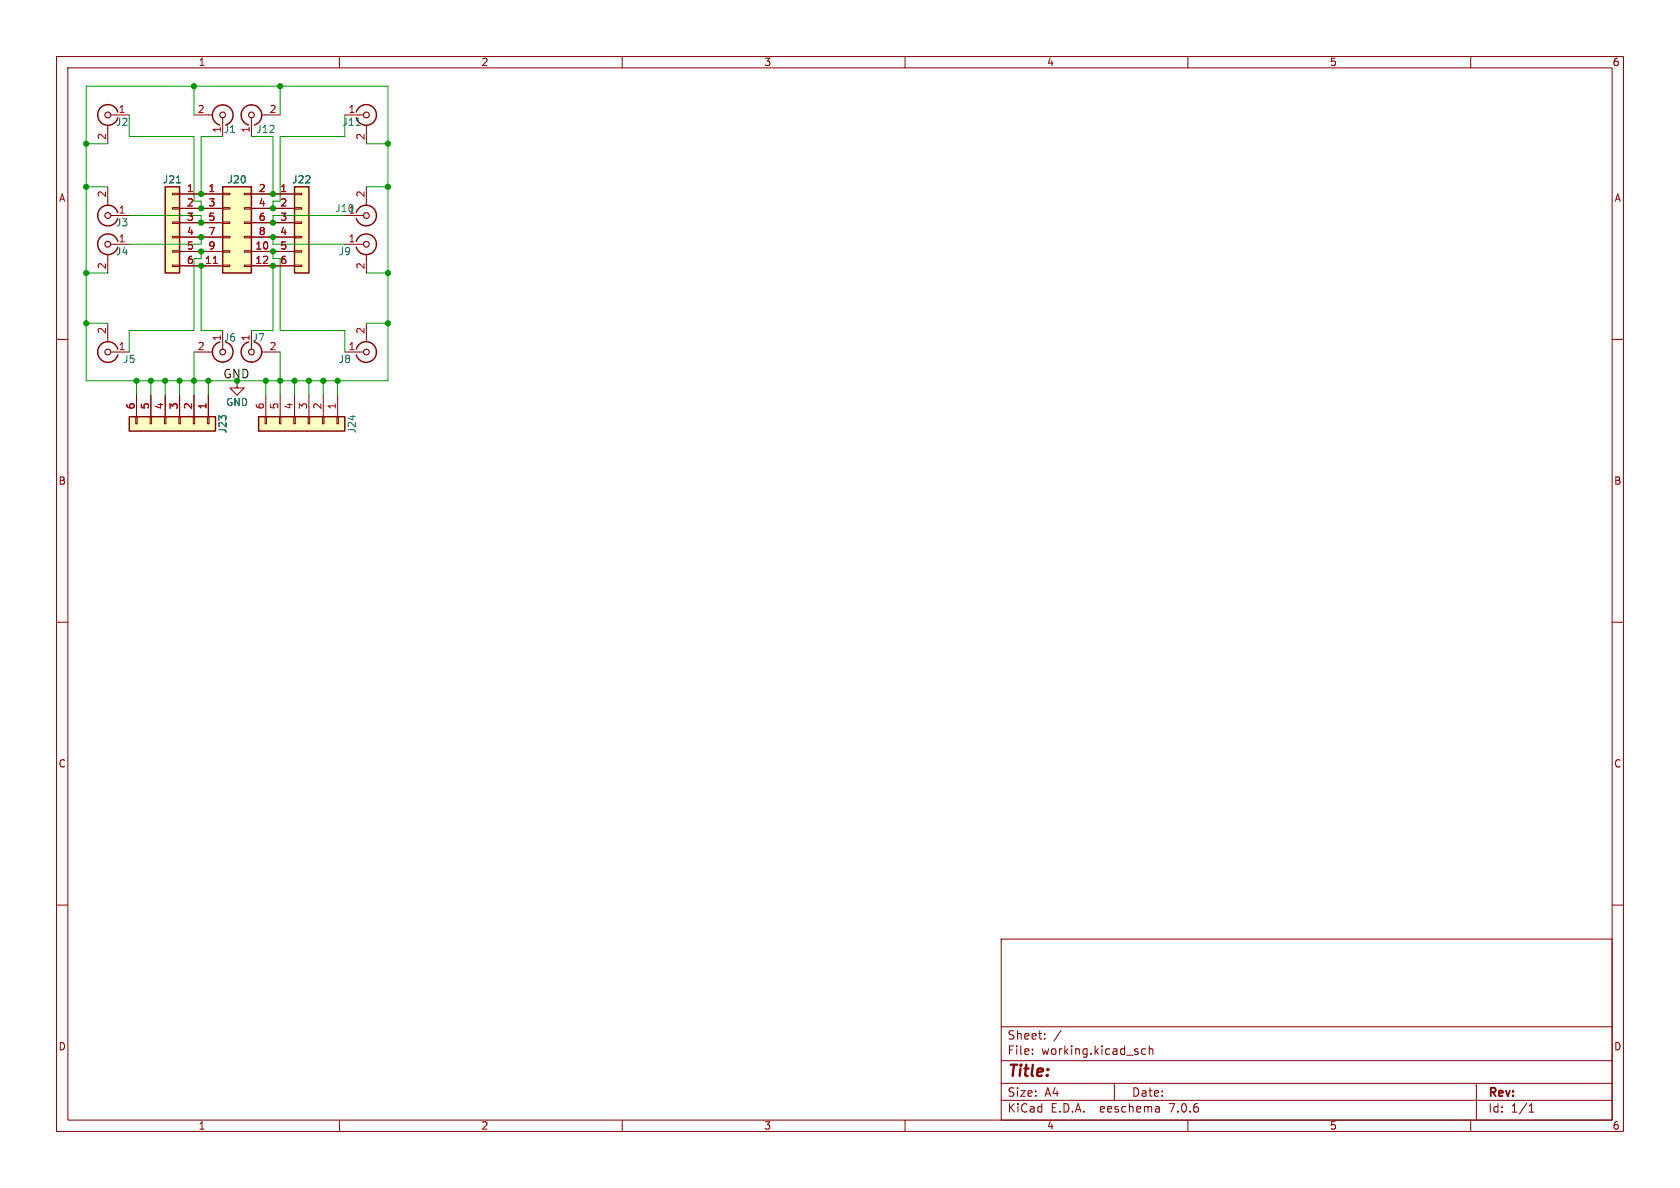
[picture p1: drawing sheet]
(kicad_sch (version 20230121) (generator eeschema)

 (paper "A4")

 (lib_symbols
  (symbol "50x50_2x6_to_sma-rescue:Conn_01x06" (pin_names (offset 1.016) hide) (in_bom yes) (on_board yes)
   (property "Reference" "J" (at 0 7.62 0) (effects (font (size 1.27 1.27))))
   (property "Value" "Conn_01x06" (at 0 -10.16 0) (effects (font (size 1.27 1.27))))
   (property "Footprint" "" (at 0 0 0) (effects (font (size 1.27 1.27)) hide))
   (property "Datasheet" "" (at 0 0 0) (effects (font (size 1.27 1.27)) hide))
   (symbol "Conn_01x06_1_1"
    (rectangle (start -1.27 -7.493) (end 0 -7.747) (stroke (width 0.1524) (type solid)) (fill (type none)))
    (rectangle (start -1.27 -4.953) (end 0 -5.207) (stroke (width 0.1524) (type solid)) (fill (type none)))
    (rectangle (start -1.27 -2.413) (end 0 -2.667) (stroke (width 0.1524) (type solid)) (fill (type none)))
    (rectangle (start -1.27 0.127) (end 0 -0.127) (stroke (width 0.1524) (type solid)) (fill (type none)))
    (rectangle (start -1.27 2.667) (end 0 2.413) (stroke (width 0.1524) (type solid)) (fill (type none)))
    (rectangle (start -1.27 5.207) (end 0 4.953) (stroke (width 0.1524) (type solid)) (fill (type none)))
    (rectangle (start -1.27 6.35) (end 1.27 -8.89) (stroke (width 0.254) (type solid)) (fill (type background)))
    (pin passive line (at -5.08 5.08 0) (length 3.81) (name "Pin_1" (effects (font (size 1.27 1.27)))) (number "1" (effects (font (size 1.27 1.27)))))
    (pin passive line (at -5.08 2.54 0) (length 3.81) (name "Pin_2" (effects (font (size 1.27 1.27)))) (number "2" (effects (font (size 1.27 1.27)))))
    (pin passive line (at -5.08 0 0) (length 3.81) (name "Pin_3" (effects (font (size 1.27 1.27)))) (number "3" (effects (font (size 1.27 1.27)))))
    (pin passive line (at -5.08 -2.54 0) (length 3.81) (name "Pin_4" (effects (font (size 1.27 1.27)))) (number "4" (effects (font (size 1.27 1.27)))))
    (pin passive line (at -5.08 -5.08 0) (length 3.81) (name "Pin_5" (effects (font (size 1.27 1.27)))) (number "5" (effects (font (size 1.27 1.27)))))
    (pin passive line (at -5.08 -7.62 0) (length 3.81) (name "Pin_6" (effects (font (size 1.27 1.27)))) (number "6" (effects (font (size 1.27 1.27)))))))
  (symbol "50x50_2x6_to_sma-rescue:Conn_02x06_Odd_Even" (pin_names (offset 1.016) hide) (in_bom yes) (on_board yes)
   (property "Reference" "J" (at 1.27 7.62 0) (effects (font (size 1.27 1.27))))
   (property "Value" "Conn_02x06_Odd_Even" (at 1.27 -10.16 0) (effects (font (size 1.27 1.27))))
   (property "Footprint" "" (at 0 0 0) (effects (font (size 1.27 1.27)) hide))
   (property "Datasheet" "" (at 0 0 0) (effects (font (size 1.27 1.27)) hide))
   (symbol "Conn_02x06_Odd_Even_1_1"
    (rectangle (start -1.27 -7.493) (end 0 -7.747) (stroke (width 0.1524) (type solid)) (fill (type none)))
    (rectangle (start -1.27 -4.953) (end 0 -5.207) (stroke (width 0.1524) (type solid)) (fill (type none)))
    (rectangle (start -1.27 -2.413) (end 0 -2.667) (stroke (width 0.1524) (type solid)) (fill (type none)))
    (rectangle (start -1.27 0.127) (end 0 -0.127) (stroke (width 0.1524) (type solid)) (fill (type none)))
    (rectangle (start -1.27 2.667) (end 0 2.413) (stroke (width 0.1524) (type solid)) (fill (type none)))
    (rectangle (start -1.27 5.207) (end 0 4.953) (stroke (width 0.1524) (type solid)) (fill (type none)))
    (rectangle (start -1.27 6.35) (end 3.81 -8.89) (stroke (width 0.254) (type solid)) (fill (type background)))
    (rectangle (start 3.81 -7.493) (end 2.54 -7.747) (stroke (width 0.1524) (type solid)) (fill (type none)))
    (rectangle (start 3.81 -4.953) (end 2.54 -5.207) (stroke (width 0.1524) (type solid)) (fill (type none)))
    (rectangle (start 3.81 -2.413) (end 2.54 -2.667) (stroke (width 0.1524) (type solid)) (fill (type none)))
    (rectangle (start 3.81 0.127) (end 2.54 -0.127) (stroke (width 0.1524) (type solid)) (fill (type none)))
    (rectangle (start 3.81 2.667) (end 2.54 2.413) (stroke (width 0.1524) (type solid)) (fill (type none)))
    (rectangle (start 3.81 5.207) (end 2.54 4.953) (stroke (width 0.1524) (type solid)) (fill (type none)))
    (pin passive line (at -5.08 5.08 0) (length 3.81) (name "Pin_1" (effects (font (size 1.27 1.27)))) (number "1" (effects (font (size 1.27 1.27)))))
    (pin passive line (at 7.62 -5.08 180) (length 3.81) (name "Pin_10" (effects (font (size 1.27 1.27)))) (number "10" (effects (font (size 1.27 1.27)))))
    (pin passive line (at -5.08 -7.62 0) (length 3.81) (name "Pin_11" (effects (font (size 1.27 1.27)))) (number "11" (effects (font (size 1.27 1.27)))))
    (pin passive line (at 7.62 -7.62 180) (length 3.81) (name "Pin_12" (effects (font (size 1.27 1.27)))) (number "12" (effects (font (size 1.27 1.27)))))
    (pin passive line (at 7.62 5.08 180) (length 3.81) (name "Pin_2" (effects (font (size 1.27 1.27)))) (number "2" (effects (font (size 1.27 1.27)))))
    (pin passive line (at -5.08 2.54 0) (length 3.81) (name "Pin_3" (effects (font (size 1.27 1.27)))) (number "3" (effects (font (size 1.27 1.27)))))
    (pin passive line (at 7.62 2.54 180) (length 3.81) (name "Pin_4" (effects (font (size 1.27 1.27)))) (number "4" (effects (font (size 1.27 1.27)))))
    (pin passive line (at -5.08 0 0) (length 3.81) (name "Pin_5" (effects (font (size 1.27 1.27)))) (number "5" (effects (font (size 1.27 1.27)))))
    (pin passive line (at 7.62 0 180) (length 3.81) (name "Pin_6" (effects (font (size 1.27 1.27)))) (number "6" (effects (font (size 1.27 1.27)))))
    (pin passive line (at -5.08 -2.54 0) (length 3.81) (name "Pin_7" (effects (font (size 1.27 1.27)))) (number "7" (effects (font (size 1.27 1.27)))))
    (pin passive line (at 7.62 -2.54 180) (length 3.81) (name "Pin_8" (effects (font (size 1.27 1.27)))) (number "8" (effects (font (size 1.27 1.27)))))
    (pin passive line (at -5.08 -5.08 0) (length 3.81) (name "Pin_9" (effects (font (size 1.27 1.27)))) (number "9" (effects (font (size 1.27 1.27)))))))
  (symbol "50x50_2x6_to_sma-rescue:Conn_Coaxial" (pin_names (offset 1.016) hide) (in_bom yes) (on_board yes)
   (property "Reference" "J" (at 0.254 3.048 0) (effects (font (size 1.27 1.27))))
   (property "Value" "Conn_Coaxial" (at 2.921 0 90) (effects (font (size 1.27 1.27))))
   (property "Footprint" "" (at 0 0 0) (effects (font (size 1.27 1.27)) hide))
   (property "Datasheet" "" (at 0 0 0) (effects (font (size 1.27 1.27)) hide))
   (symbol "Conn_Coaxial_0_1"
    (arc (start -1.778 -0.508) (mid 0.2311 -1.8066) (end 1.778 0) (stroke (width 0.254) (type solid)) (fill (type none)))
    (polyline (pts (xy -1.27 0) (xy -0.508 0)) (stroke (width 0) (type solid)) (fill (type none)))
    (polyline (pts (xy 0 -2.54) (xy 0 -1.778)) (stroke (width 0) (type solid)) (fill (type none)))
    (circle (center 0 0) (radius 0.508) (stroke (width 0.2032) (type solid)) (fill (type none)))
    (arc (start 1.778 0) (mid 0.2099 1.8101) (end -1.778 0.508) (stroke (width 0.254) (type solid)) (fill (type none))))
   (symbol "Conn_Coaxial_1_1"
    (pin passive line (at -3.81 0 0) (length 2.54) (name "In" (effects (font (size 1.27 1.27)))) (number "1" (effects (font (size 1.27 1.27)))))
    (pin passive line (at 0 -5.08 90) (length 2.54) (name "Ext" (effects (font (size 1.27 1.27)))) (number "2" (effects (font (size 1.27 1.27)))))))
  (symbol "50x50_2x6_to_sma-rescue:GND" (power) (pin_names (offset 0)) (in_bom yes) (on_board yes)
   (property "Reference" "#PWR" (at 0 -6.35 0) (effects (font (size 1.27 1.27)) hide))
   (property "Value" "GND" (at 0 -3.81 0) (effects (font (size 1.27 1.27))))
   (property "Footprint" "" (at 0 0 0) (effects (font (size 1.27 1.27)) hide))
   (property "Datasheet" "" (at 0 0 0) (effects (font (size 1.27 1.27)) hide))
   (symbol "GND_0_1"
    (polyline (pts (xy 0 0) (xy 0 -1.27) (xy 1.27 -1.27) (xy 0 -2.54) (xy -1.27 -1.27) (xy 0 -1.27)) (stroke (width 0) (type solid)) (fill (type none))))
   (symbol "GND_1_1"
    (pin power_in line (at 0 0 270) (length 0) hide (name "GND" (effects (font (size 1.27 1.27)))) (number "1" (effects (font (size 1.27 1.27))))))))

 (junction (at 35.56 39.37) (diameter 0) (color 0 0 0 0))
 (junction (at 15.24 25.4) (diameter 0) (color 0 0 0 0))
 (junction (at 36.83 67.31) (diameter 0) (color 0 0 0 0))
 (junction (at 48.26 46.99) (diameter 0) (color 0 0 0 0))
 (junction (at 48.26 34.29) (diameter 0) (color 0 0 0 0))
 (junction (at 48.26 41.91) (diameter 0) (color 0 0 0 0))
 (junction (at 31.75 67.31) (diameter 0) (color 0 0 0 0))
 (junction (at 35.56 46.99) (diameter 0) (color 0 0 0 0))
 (junction (at 35.56 41.91) (diameter 0) (color 0 0 0 0))
 (junction (at 57.15 67.31) (diameter 0) (color 0 0 0 0))
 (junction (at 48.26 39.37) (diameter 0) (color 0 0 0 0))
 (junction (at 59.69 67.31) (diameter 0) (color 0 0 0 0))
 (junction (at 68.58 57.15) (diameter 0) (color 0 0 0 0))
 (junction (at 52.07 67.31) (diameter 0) (color 0 0 0 0))
 (junction (at 29.21 67.31) (diameter 0) (color 0 0 0 0))
 (junction (at 41.91 67.31) (diameter 0) (color 0 0 0 0))
 (junction (at 48.26 36.83) (diameter 0) (color 0 0 0 0))
 (junction (at 49.53 15.24) (diameter 0) (color 0 0 0 0))
 (junction (at 15.24 33.02) (diameter 0) (color 0 0 0 0))
 (junction (at 68.58 25.4) (diameter 0) (color 0 0 0 0))
 (junction (at 35.56 36.83) (diameter 0) (color 0 0 0 0))
 (junction (at 26.67 67.31) (diameter 0) (color 0 0 0 0))
 (junction (at 35.56 44.45) (diameter 0) (color 0 0 0 0))
 (junction (at 24.13 67.31) (diameter 0) (color 0 0 0 0))
 (junction (at 15.24 48.26) (diameter 0) (color 0 0 0 0))
 (junction (at 34.29 67.31) (diameter 0) (color 0 0 0 0))
 (junction (at 35.56 34.29) (diameter 0) (color 0 0 0 0))
 (junction (at 15.24 57.15) (diameter 0) (color 0 0 0 0))
 (junction (at 54.61 67.31) (diameter 0) (color 0 0 0 0))
 (junction (at 68.58 48.26) (diameter 0) (color 0 0 0 0))
 (junction (at 46.99 67.31) (diameter 0) (color 0 0 0 0))
 (junction (at 34.29 15.24) (diameter 0) (color 0 0 0 0))
 (junction (at 48.26 44.45) (diameter 0) (color 0 0 0 0))
 (junction (at 49.53 67.31) (diameter 0) (color 0 0 0 0))
 (junction (at 68.58 33.02) (diameter 0) (color 0 0 0 0))

 (wire (pts (xy 34.29 58.42) (xy 34.29 45.72)) (stroke (width 0) (type default)))
 (wire (pts (xy 68.58 25.4) (xy 68.58 15.24)) (stroke (width 0) (type default)))
 (wire (pts (xy 49.53 35.56) (xy 48.26 35.56)) (stroke (width 0) (type default)))
 (wire (pts (xy 48.26 58.42) (xy 44.45 58.42)) (stroke (width 0) (type default)))
 (wire (pts (xy 46.99 69.85) (xy 46.99 67.31)) (stroke (width 0) (type default)))
 (wire (pts (xy 49.53 67.31) (xy 49.53 69.85)) (stroke (width 0) (type default)))
 (wire (pts (xy 19.05 25.4) (xy 15.24 25.4)) (stroke (width 0) (type default)))
 (wire (pts (xy 39.37 58.42) (xy 35.56 58.42)) (stroke (width 0) (type default)))
 (wire (pts (xy 24.13 67.31) (xy 26.67 67.31)) (stroke (width 0) (type default)))
 (wire (pts (xy 34.29 15.24) (xy 15.24 15.24)) (stroke (width 0) (type default)))
 (wire (pts (xy 59.69 67.31) (xy 68.58 67.31)) (stroke (width 0) (type default)))
 (wire (pts (xy 34.29 35.56) (xy 35.56 35.56)) (stroke (width 0) (type default)))
 (wire (pts (xy 15.24 48.26) (xy 15.24 57.15)) (stroke (width 0) (type default)))
 (wire (pts (xy 49.53 15.24) (xy 34.29 15.24)) (stroke (width 0) (type default)))
 (wire (pts (xy 44.45 24.13) (xy 48.26 24.13)) (stroke (width 0) (type default)))
 (wire (pts (xy 68.58 15.24) (xy 49.53 15.24)) (stroke (width 0) (type default)))
 (wire (pts (xy 15.24 33.02) (xy 15.24 48.26)) (stroke (width 0) (type default)))
 (wire (pts (xy 64.77 25.4) (xy 68.58 25.4)) (stroke (width 0) (type default)))
 (wire (pts (xy 39.37 24.13) (xy 35.56 24.13)) (stroke (width 0) (type default)))
 (wire (pts (xy 49.53 62.23) (xy 49.53 67.31)) (stroke (width 0) (type default)))
 (wire (pts (xy 34.29 67.31) (xy 36.83 67.31)) (stroke (width 0) (type default)))
 (wire (pts (xy 31.75 67.31) (xy 34.29 67.31)) (stroke (width 0) (type default)))
 (wire (pts (xy 34.29 45.72) (xy 35.56 45.72)) (stroke (width 0) (type default)))
 (wire (pts (xy 60.96 43.18) (xy 48.26 43.18)) (stroke (width 0) (type default)))
 (wire (pts (xy 68.58 33.02) (xy 68.58 25.4)) (stroke (width 0) (type default)))
 (wire (pts (xy 35.56 38.1) (xy 35.56 39.37)) (stroke (width 0) (type default)))
 (wire (pts (xy 49.53 24.13) (xy 49.53 35.56)) (stroke (width 0) (type default)))
 (wire (pts (xy 64.77 57.15) (xy 68.58 57.15)) (stroke (width 0) (type default)))
 (wire (pts (xy 24.13 69.85) (xy 24.13 67.31)) (stroke (width 0) (type default)))
 (wire (pts (xy 68.58 57.15) (xy 68.58 48.26)) (stroke (width 0) (type default)))
 (wire (pts (xy 15.24 15.24) (xy 15.24 25.4)) (stroke (width 0) (type default)))
 (wire (pts (xy 22.86 38.1) (xy 35.56 38.1)) (stroke (width 0) (type default)))
 (wire (pts (xy 60.96 38.1) (xy 48.26 38.1)) (stroke (width 0) (type default)))
 (wire (pts (xy 49.53 67.31) (xy 52.07 67.31)) (stroke (width 0) (type default)))
 (wire (pts (xy 54.61 67.31) (xy 57.15 67.31)) (stroke (width 0) (type default)))
 (wire (pts (xy 35.56 35.56) (xy 35.56 36.83)) (stroke (width 0) (type default)))
 (wire (pts (xy 41.91 67.31) (xy 46.99 67.31)) (stroke (width 0) (type default)))
 (wire (pts (xy 34.29 62.23) (xy 34.29 67.31)) (stroke (width 0) (type default)))
 (wire (pts (xy 29.21 69.85) (xy 29.21 67.31)) (stroke (width 0) (type default)))
 (wire (pts (xy 49.53 58.42) (xy 60.96 58.42)) (stroke (width 0) (type default)))
 (wire (pts (xy 19.05 48.26) (xy 15.24 48.26)) (stroke (width 0) (type default)))
 (wire (pts (xy 59.69 69.85) (xy 59.69 67.31)) (stroke (width 0) (type default)))
 (wire (pts (xy 22.86 43.18) (xy 35.56 43.18)) (stroke (width 0) (type default)))
 (wire (pts (xy 57.15 67.31) (xy 59.69 67.31)) (stroke (width 0) (type default)))
 (wire (pts (xy 48.26 46.99) (xy 48.26 58.42)) (stroke (width 0) (type default)))
 (wire (pts (xy 35.56 58.42) (xy 35.56 46.99)) (stroke (width 0) (type default)))
 (wire (pts (xy 64.77 48.26) (xy 68.58 48.26)) (stroke (width 0) (type default)))
 (wire (pts (xy 34.29 20.32) (xy 34.29 15.24)) (stroke (width 0) (type default)))
 (wire (pts (xy 15.24 25.4) (xy 15.24 33.02)) (stroke (width 0) (type default)))
 (wire (pts (xy 15.24 67.31) (xy 24.13 67.31)) (stroke (width 0) (type default)))
 (wire (pts (xy 68.58 67.31) (xy 68.58 57.15)) (stroke (width 0) (type default)))
 (wire (pts (xy 29.21 67.31) (xy 31.75 67.31)) (stroke (width 0) (type default)))
 (wire (pts (xy 36.83 69.85) (xy 36.83 67.31)) (stroke (width 0) (type default)))
 (wire (pts (xy 60.96 24.13) (xy 49.53 24.13)) (stroke (width 0) (type default)))
 (wire (pts (xy 48.26 38.1) (xy 48.26 39.37)) (stroke (width 0) (type default)))
 (wire (pts (xy 49.53 20.32) (xy 49.53 15.24)) (stroke (width 0) (type default)))
 (wire (pts (xy 54.61 69.85) (xy 54.61 67.31)) (stroke (width 0) (type default)))
 (wire (pts (xy 49.53 58.42) (xy 49.53 45.72)) (stroke (width 0) (type default)))
 (wire (pts (xy 26.67 69.85) (xy 26.67 67.31)) (stroke (width 0) (type default)))
 (wire (pts (xy 22.86 58.42) (xy 34.29 58.42)) (stroke (width 0) (type default)))
 (wire (pts (xy 64.77 33.02) (xy 68.58 33.02)) (stroke (width 0) (type default)))
 (wire (pts (xy 48.26 45.72) (xy 48.26 44.45)) (stroke (width 0) (type default)))
 (wire (pts (xy 49.53 45.72) (xy 48.26 45.72)) (stroke (width 0) (type default)))
 (wire (pts (xy 48.26 35.56) (xy 48.26 36.83)) (stroke (width 0) (type default)))
 (wire (pts (xy 35.56 43.18) (xy 35.56 41.91)) (stroke (width 0) (type default)))
 (wire (pts (xy 46.99 67.31) (xy 49.53 67.31)) (stroke (width 0) (type default)))
 (wire (pts (xy 34.29 24.13) (xy 34.29 35.56)) (stroke (width 0) (type default)))
 (wire (pts (xy 35.56 24.13) (xy 35.56 34.29)) (stroke (width 0) (type default)))
 (wire (pts (xy 19.05 57.15) (xy 15.24 57.15)) (stroke (width 0) (type default)))
 (wire (pts (xy 22.86 20.32) (xy 22.86 24.13)) (stroke (width 0) (type default)))
 (wire (pts (xy 48.26 24.13) (xy 48.26 34.29)) (stroke (width 0) (type default)))
 (wire (pts (xy 34.29 67.31) (xy 34.29 69.85)) (stroke (width 0) (type default)))
 (wire (pts (xy 60.96 20.32) (xy 60.96 24.13)) (stroke (width 0) (type default)))
 (wire (pts (xy 19.05 33.02) (xy 15.24 33.02)) (stroke (width 0) (type default)))
 (wire (pts (xy 48.26 43.18) (xy 48.26 41.91)) (stroke (width 0) (type default)))
 (wire (pts (xy 57.15 69.85) (xy 57.15 67.31)) (stroke (width 0) (type default)))
 (wire (pts (xy 52.07 69.85) (xy 52.07 67.31)) (stroke (width 0) (type default)))
 (wire (pts (xy 35.56 45.72) (xy 35.56 44.45)) (stroke (width 0) (type default)))
 (wire (pts (xy 68.58 48.26) (xy 68.58 33.02)) (stroke (width 0) (type default)))
 (wire (pts (xy 26.67 67.31) (xy 29.21 67.31)) (stroke (width 0) (type default)))
 (wire (pts (xy 60.96 58.42) (xy 60.96 62.23)) (stroke (width 0) (type default)))
 (wire (pts (xy 31.75 69.85) (xy 31.75 67.31)) (stroke (width 0) (type default)))
 (wire (pts (xy 36.83 67.31) (xy 41.91 67.31)) (stroke (width 0) (type default)))
 (wire (pts (xy 22.86 62.23) (xy 22.86 58.42)) (stroke (width 0) (type default)))
 (wire (pts (xy 22.86 24.13) (xy 34.29 24.13)) (stroke (width 0) (type default)))
 (wire (pts (xy 15.24 57.15) (xy 15.24 67.31)) (stroke (width 0) (type default)))
 (wire (pts (xy 52.07 67.31) (xy 54.61 67.31)) (stroke (width 0) (type default)))

 (label "GND" (at 39.37 67.31 0) (effects (font (size 1.524 1.524)) (justify left bottom)))

 (symbol (lib_id "50x50_2x6_to_sma-rescue:Conn_02x06_Odd_Even") (at 40.64 39.37 0) (unit 1) (in_bom yes) (on_board yes) (dnp no)
  (property "Reference" "J20" (at 41.91 31.75 0) (effects (font (size 1.27 1.27))))
  (property "Value" "Conn_02x06_Counter_Clockwise" (at 41.91 49.53 0) (effects (font (size 1.27 1.27)) hide))
  (property "Footprint" "Pin_Headers:Pin_Header_Straight_2x06_Pitch2.54mm" (at 40.64 39.37 0) (effects (font (size 1.27 1.27)) hide))
  (property "Datasheet" "" (at 40.64 39.37 0) (effects (font (size 1.27 1.27)) hide)) (pin "1") (pin "10") (pin "11") (pin "12") (pin "2") (pin "3") (pin "4") (pin "5") (pin "6") (pin "7") (pin "8") (pin "9"))

 (symbol (lib_id "50x50_2x6_to_sma-rescue:Conn_01x06") (at 30.48 39.37 0) (mirror y) (unit 1) (in_bom yes) (on_board yes) (dnp no)
  (property "Reference" "J21" (at 30.48 31.75 0) (effects (font (size 1.27 1.27))))
  (property "Value" "Conn_01x06" (at 30.48 49.53 0) (effects (font (size 1.27 1.27)) hide))
  (property "Footprint" "Pin_Headers:Pin_Header_Straight_1x06_Pitch2.54mm" (at 30.48 39.37 0) (effects (font (size 1.27 1.27)) hide))
  (property "Datasheet" "" (at 30.48 39.37 0) (effects (font (size 1.27 1.27)) hide)) (pin "1") (pin "2") (pin "3") (pin "4") (pin "5") (pin "6"))

 (symbol (lib_id "50x50_2x6_to_sma-rescue:Conn_01x06") (at 53.34 39.37 0) (unit 1) (in_bom yes) (on_board yes) (dnp no)
  (property "Reference" "J22" (at 53.34 31.75 0) (effects (font (size 1.27 1.27))))
  (property "Value" "Conn_01x06" (at 53.34 49.53 0) (effects (font (size 1.27 1.27)) hide))
  (property "Footprint" "Pin_Headers:Pin_Header_Straight_1x06_Pitch2.54mm" (at 53.34 39.37 0) (effects (font (size 1.27 1.27)) hide))
  (property "Datasheet" "" (at 53.34 39.37 0) (effects (font (size 1.27 1.27)) hide)) (pin "1") (pin "2") (pin "3") (pin "4") (pin "5") (pin "6"))

 (symbol (lib_id "50x50_2x6_to_sma-rescue:Conn_Coaxial") (at 19.05 20.32 0) (mirror y) (unit 1) (in_bom yes) (on_board yes) (dnp no)
  (property "Reference" "J2" (at 21.59 21.59 0) (effects (font (size 1.27 1.27))))
  (property "Value" "Conn_Coaxial" (at 16.129 20.32 90) (effects (font (size 1.27 1.27)) hide))
  (property "Footprint" "Connectors:SMA_Board_Edge" (at 19.05 20.32 0) (effects (font (size 1.27 1.27)) hide))
  (property "Datasheet" "" (at 19.05 20.32 0) (effects (font (size 1.27 1.27)) hide)) (pin "1") (pin "2"))

 (symbol (lib_id "50x50_2x6_to_sma-rescue:Conn_Coaxial") (at 64.77 20.32 0) (unit 1) (in_bom yes) (on_board yes) (dnp no)
  (property "Reference" "J11" (at 62.23 21.59 0) (effects (font (size 1.27 1.27))))
  (property "Value" "Conn_Coaxial" (at 67.691 20.32 90) (effects (font (size 1.27 1.27)) hide))
  (property "Footprint" "Connectors:SMA_Board_Edge" (at 64.77 20.32 0) (effects (font (size 1.27 1.27)) hide))
  (property "Datasheet" "" (at 64.77 20.32 0) (effects (font (size 1.27 1.27)) hide)) (pin "1") (pin "2"))

 (symbol (lib_id "50x50_2x6_to_sma-rescue:Conn_Coaxial") (at 64.77 62.23 0) (mirror x) (unit 1) (in_bom yes) (on_board yes) (dnp no)
  (property "Reference" "J8" (at 60.96 63.5 0) (effects (font (size 1.27 1.27))))
  (property "Value" "Conn_Coaxial" (at 67.691 62.23 90) (effects (font (size 1.27 1.27)) hide))
  (property "Footprint" "Connectors:SMA_Board_Edge" (at 64.77 62.23 0) (effects (font (size 1.27 1.27)) hide))
  (property "Datasheet" "" (at 64.77 62.23 0) (effects (font (size 1.27 1.27)) hide)) (pin "1") (pin "2"))

 (symbol (lib_id "50x50_2x6_to_sma-rescue:Conn_Coaxial") (at 19.05 62.23 180) (unit 1) (in_bom yes) (on_board yes) (dnp no)
  (property "Reference" "J5" (at 22.86 63.5 0) (effects (font (size 1.27 1.27))))
  (property "Value" "Conn_Coaxial" (at 16.129 62.23 90) (effects (font (size 1.27 1.27)) hide))
  (property "Footprint" "Connectors:SMA_Board_Edge" (at 19.05 62.23 0) (effects (font (size 1.27 1.27)) hide))
  (property "Datasheet" "" (at 19.05 62.23 0) (effects (font (size 1.27 1.27)) hide)) (pin "1") (pin "2"))

 (symbol (lib_id "50x50_2x6_to_sma-rescue:Conn_01x06") (at 31.75 74.93 270) (unit 1) (in_bom yes) (on_board yes) (dnp no)
  (property "Reference" "J23" (at 39.37 74.93 0) (effects (font (size 1.27 1.27))))
  (property "Value" "Conn_01x06" (at 21.59 74.93 0) (effects (font (size 1.27 1.27)) hide))
  (property "Footprint" "2.54mm_Pin_Headers:Edge_1x06" (at 31.75 74.93 0) (effects (font (size 1.27 1.27)) hide))
  (property "Datasheet" "" (at 31.75 74.93 0) (effects (font (size 1.27 1.27)) hide)) (pin "1") (pin "2") (pin "3") (pin "4") (pin "5") (pin "6"))

 (symbol (lib_id "50x50_2x6_to_sma-rescue:GND") (at 41.91 67.31 0) (unit 1) (in_bom yes) (on_board yes) (dnp no)
  (property "Reference" "#PWR01" (at 41.91 73.66 0) (effects (font (size 1.27 1.27)) hide))
  (property "Value" "GND" (at 41.91 71.12 0) (effects (font (size 1.27 1.27))))
  (property "Footprint" "" (at 41.91 67.31 0) (effects (font (size 1.27 1.27)) hide))
  (property "Datasheet" "" (at 41.91 67.31 0) (effects (font (size 1.27 1.27)) hide)) (pin "1"))

 (symbol (lib_id "50x50_2x6_to_sma-rescue:Conn_01x06") (at 54.61 74.93 270) (unit 1) (in_bom yes) (on_board yes) (dnp no)
  (property "Reference" "J24" (at 62.23 74.93 0) (effects (font (size 1.27 1.27))))
  (property "Value" "Conn_01x06" (at 44.45 74.93 0) (effects (font (size 1.27 1.27)) hide))
  (property "Footprint" "2.54mm_Pin_Headers:Edge_1x06" (at 54.61 74.93 0) (effects (font (size 1.27 1.27)) hide))
  (property "Datasheet" "" (at 54.61 74.93 0) (effects (font (size 1.27 1.27)) hide)) (pin "1") (pin "2") (pin "3") (pin "4") (pin "5") (pin "6"))

 (symbol (lib_id "50x50_2x6_to_sma-rescue:Conn_Coaxial") (at 39.37 62.23 270) (unit 1) (in_bom yes) (on_board yes) (dnp no)
  (property "Reference" "J6" (at 40.64 59.69 90) (effects (font (size 1.27 1.27))))
  (property "Value" "Conn_Coaxial" (at 39.37 65.151 90) (effects (font (size 1.27 1.27)) hide))
  (property "Footprint" "Connectors:SMA_Board_Edge" (at 39.37 62.23 0) (effects (font (size 1.27 1.27)) hide))
  (property "Datasheet" "" (at 39.37 62.23 0) (effects (font (size 1.27 1.27)) hide)) (pin "1") (pin "2"))

 (symbol (lib_id "50x50_2x6_to_sma-rescue:Conn_Coaxial") (at 44.45 62.23 90) (mirror x) (unit 1) (in_bom yes) (on_board yes) (dnp no)
  (property "Reference" "J7" (at 45.72 59.69 90) (effects (font (size 1.27 1.27))))
  (property "Value" "Conn_Coaxial" (at 44.45 65.151 90) (effects (font (size 1.27 1.27)) hide))
  (property "Footprint" "Connectors:SMA_Board_Edge" (at 44.45 62.23 0) (effects (font (size 1.27 1.27)) hide))
  (property "Datasheet" "" (at 44.45 62.23 0) (effects (font (size 1.27 1.27)) hide)) (pin "1") (pin "2"))

 (symbol (lib_id "50x50_2x6_to_sma-rescue:Conn_Coaxial") (at 19.05 38.1 180) (unit 1) (in_bom yes) (on_board yes) (dnp no)
  (property "Reference" "J3" (at 21.59 39.37 0) (effects (font (size 1.27 1.27))))
  (property "Value" "Conn_Coaxial" (at 16.129 38.1 90) (effects (font (size 1.27 1.27)) hide))
  (property "Footprint" "Connectors:SMA_Board_Edge" (at 19.05 38.1 0) (effects (font (size 1.27 1.27)) hide))
  (property "Datasheet" "" (at 19.05 38.1 0) (effects (font (size 1.27 1.27)) hide)) (pin "1") (pin "2"))

 (symbol (lib_id "50x50_2x6_to_sma-rescue:Conn_Coaxial") (at 19.05 43.18 0) (mirror y) (unit 1) (in_bom yes) (on_board yes) (dnp no)
  (property "Reference" "J4" (at 21.59 44.45 0) (effects (font (size 1.27 1.27))))
  (property "Value" "Conn_Coaxial" (at 16.129 43.18 90) (effects (font (size 1.27 1.27)) hide))
  (property "Footprint" "Connectors:SMA_Board_Edge" (at 19.05 43.18 0) (effects (font (size 1.27 1.27)) hide))
  (property "Datasheet" "" (at 19.05 43.18 0) (effects (font (size 1.27 1.27)) hide)) (pin "1") (pin "2"))

 (symbol (lib_id "50x50_2x6_to_sma-rescue:Conn_Coaxial") (at 64.77 43.18 0) (unit 1) (in_bom yes) (on_board yes) (dnp no)
  (property "Reference" "J9" (at 60.96 44.45 0) (effects (font (size 1.27 1.27))))
  (property "Value" "Conn_Coaxial" (at 67.691 43.18 90) (effects (font (size 1.27 1.27)) hide))
  (property "Footprint" "Connectors:SMA_Board_Edge" (at 64.77 43.18 0) (effects (font (size 1.27 1.27)) hide))
  (property "Datasheet" "" (at 64.77 43.18 0) (effects (font (size 1.27 1.27)) hide)) (pin "1") (pin "2"))

 (symbol (lib_id "50x50_2x6_to_sma-rescue:Conn_Coaxial") (at 64.77 38.1 0) (mirror x) (unit 1) (in_bom yes) (on_board yes) (dnp no)
  (property "Reference" "J10" (at 60.96 36.83 0) (effects (font (size 1.27 1.27))))
  (property "Value" "Conn_Coaxial" (at 67.691 38.1 90) (effects (font (size 1.27 1.27)) hide))
  (property "Footprint" "Connectors:SMA_Board_Edge" (at 64.77 38.1 0) (effects (font (size 1.27 1.27)) hide))
  (property "Datasheet" "" (at 64.77 38.1 0) (effects (font (size 1.27 1.27)) hide)) (pin "1") (pin "2"))

 (symbol (lib_id "50x50_2x6_to_sma-rescue:Conn_Coaxial") (at 44.45 20.32 90) (unit 1) (in_bom yes) (on_board yes) (dnp no)
  (property "Reference" "J12" (at 46.99 22.86 90) (effects (font (size 1.27 1.27))))
  (property "Value" "Conn_Coaxial" (at 44.45 17.399 90) (effects (font (size 1.27 1.27)) hide))
  (property "Footprint" "Connectors:SMA_Board_Edge" (at 44.45 20.32 0) (effects (font (size 1.27 1.27)) hide))
  (property "Datasheet" "" (at 44.45 20.32 0) (effects (font (size 1.27 1.27)) hide)) (pin "1") (pin "2"))

 (symbol (lib_id "50x50_2x6_to_sma-rescue:Conn_Coaxial") (at 39.37 20.32 270) (mirror x) (unit 1) (in_bom yes) (on_board yes) (dnp no)
  (property "Reference" "J1" (at 40.64 22.86 90) (effects (font (size 1.27 1.27))))
  (property "Value" "Conn_Coaxial" (at 39.37 17.399 90) (effects (font (size 1.27 1.27)) hide))
  (property "Footprint" "Connectors:SMA_Board_Edge" (at 39.37 20.32 0) (effects (font (size 1.27 1.27)) hide))
  (property "Datasheet" "" (at 39.37 20.32 0) (effects (font (size 1.27 1.27)) hide)) (pin "1") (pin "2"))

 (sheet_instances (path "" (page "1"))))
